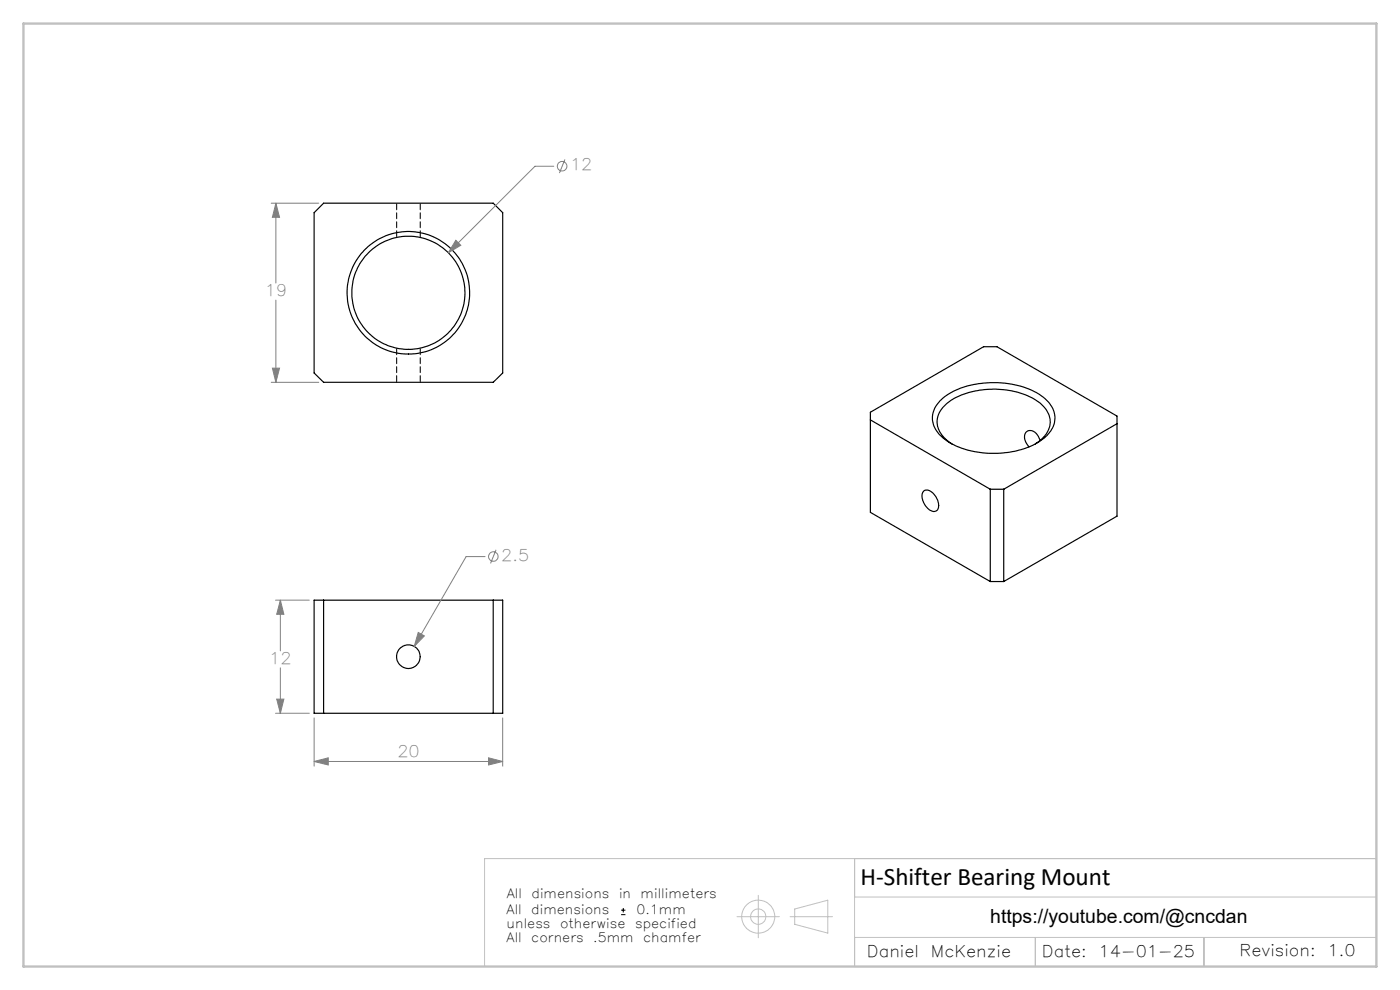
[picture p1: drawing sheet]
<svg xmlns="http://www.w3.org/2000/svg" width="297mm" height="210mm" viewBox="0 0 297 210" stroke-linecap="round" stroke-linejoin="round" font-family="sans-serif">
<g fill="none" stroke="#000" stroke-width=".25">
<path d="M66.6 45.1l2.1-2h35.9l2 2v34l-2 2h-35.9l-2.1-2zM184.6 89.1l25.5 14.7M199.4 85a16.4 16.4 0 0 1 11.7-3.8 15.9 15.9 0 0 1 11.2 3.9 4.9 4.9 0 0 1-.5 7.6 16.9 16.9 0 0 1-11.6 3.5 15.7 15.7 0 0 1-11-4.1 4.9 4.9 0 0 1 .2-7.1zM202 94.2a5.6 5.6 0 0 1-3.1-5.4 7.8 7.8 0 0 1 5.4-5.1 18.4 18.4 0 0 1 16.1 1.6 4.8 4.8 0 0 1 1.6 6.7l-1.4 1.5-1 .7M220.7 93.4a2.38 2.38 0 0 0-2.6-2 1.95 1.95 0 0 0-.1 3l.3 .4M237 89.9l-24.1 13.9M195.9 104.2a1.58 1.58 0 0 1 2.3 .7 2.62 2.62 0 0 1 .5 3.4 2.09 2.09 0 0 1-2.6-1.3 2.55 2.55 0 0 1-.2-2.8zM210.1 103.8h2.8M210.1 103.8v19.6M212.9 103.8v19.6M66.6 127.3h40v24h-40zM68.7 127.3v24"/>
<path d="M104.6 127.3v24M210.1 123.4l-25.5-14.7v-21.3l24.1-13.9h2.8l25.5 14.8v21.2l-24.1 13.9M210.1 123.4h2.8"/>
<circle cx="86.6" cy="62.1" r="12"/>
<circle cx="86.6" cy="62.1" r="13"/>
<circle cx="86.6" cy="139.3" r="2.51"/>
</g>
<path d="M84.2 43.1v7.3M89.2 50.4v-7.3M84.2 73.8v7.3M89.2 81.1v-7.3" fill="none" stroke="#000" stroke-width=".21" stroke-dasharray="1.3 .6" stroke-dashoffset="-.1"/>
<g fill="none" stroke="#808080" stroke-width=".21">
<path d="M117.5 35.3h-4l-18.4 18.3M119.8 33.8l-1.1 2.9M57.5 43.1h10.1M58.5 43.1v16.9M58.5 43.1l.8 3h-1.5zM96.7 51l1.1 1-2.7 1.6zM57.8 78.1h1.5l-.8 3zM58.5 63.7v17.4M57.5 81.1h10.1M102.9 118.1h-4l-11 19M105.2 116.6l-1.1 2.9M58.5 127.3h7.1"/>
<path d="M59.5 127.3v10.8M59.5 127.3l.7 3h-1.5zM88.7 134.2l1.3 .7-2.1 2.2zM58.5 151.3h7.1M58.7 148.3h1.5l-.7 3zM59.5 141.7v9.6M66.6 152.3v10.2M106.6 152.3v10.2M66.6 161.5h40M66.6 161.5l3-.7v1.5zM103.6 160.8l3 .7-3 .8z"/>
<circle cx="119.3" cy="35.3" r="1.01"/>
<circle cx="104.7" cy="118.1" r="1.01"/>
</g>
<path d="M131.8 194h.9M131.8 193.1h.9M132.2 192.6v1" fill="none" stroke="#010000" stroke-width=".21"/>
<g fill="none" stroke="#c0c0c0" stroke-width=".21">
<path d="M156.4 194.4h8.9M160.9 189.9v9M167.6 194.4h9M168.6 192.8l7-1.8v6.9l-7-1.8zM181.3 182.1v22.9h110.7v-22.9h-189.2v22.9M181.3 198.9h110.7M181.3 190.3h110.7M219.6 198.9v6.1M255.4 198.9v6.1"/>
<circle cx="160.9" cy="194.4" r="3.5"/>
<circle cx="160.9" cy="194.4" r="1.63"/>
</g>
<path d="M102.8 205h78.5" fill="none" stroke="#c0c0c0" stroke-width=".21" stroke-dasharray="1.3 .6" stroke-dashoffset=".4"/>
<path d="M5 5h287v200h-287z" fill="none" stroke="#c0c0c0" stroke-width=".5"/>
<path d="M58.7 148.3h1.5l-.7 3zM59.5 127.3l.7 3h-1.5zM66.6 161.5l3-.7v1.5zM103.6 160.8l3 .7-3 .8zM88.7 134.2l-.8 2.9 2.1-2.2zM96.7 51l-1.6 2.6 2.7-1.6zM58.5 43.1l.8 3h-1.5zM57.8 78.1h1.5l-.8 3z" fill="#808080"/>
<text font-size="5.3" fill="#010000" x="182.5" y="187.7">H-Shifter Bearing Mount</text>
<text font-size="4.1" fill="#010000" x="210.1" y="195.8">https://youtube.com/@cncdan</text>
<g font-size="3.4" fill="#808080">
<text x="120.9" y="36.1">12</text>
<text x="56.2" y="62.7">19</text>
<text x="106.3" y="118.9">2.5</text>
<text x="57.1" y="140.7">12</text>
<text x="84.3" y="160.6">20</text>
</g>
<g font-size="3.4" fill="#010000">
<text x="183.9" y="202.9">Daniel</text>
<text x="197.5" y="202.9">McKenzie</text>
<text x="221" y="202.9">Date:</text>
<text x="233.1" y="202.9">14-01-25</text>
<text x="263" y="202.7">Revision:</text>
<text x="281.7" y="202.7">1.0</text>
</g>
<g font-size="2.7" fill="#010000">
<text x="107.5" y="190.5">All</text>
<text x="112.8" y="190.5">dimensions</text>
<text x="131.3" y="190.5">in</text>
<text x="135.9" y="190.5">millimeters</text>
<text x="107.5" y="196.8">unless</text>
<text x="107.5" y="193.8">All</text>
<text x="112.7" y="193.8">dimensions</text>
<text x="118.8" y="196.8">otherwise</text>
<text x="134.7" y="196.8">specified</text>
<text x="135" y="193.8">0.1mm</text>
<text x="107.5" y="199.8">All</text>
<text x="112.7" y="199.8">corners</text>
<text x="125.9" y="199.8">.5mm</text>
<text x="136.4" y="199.8">chamfer</text>
</g>
</svg>
